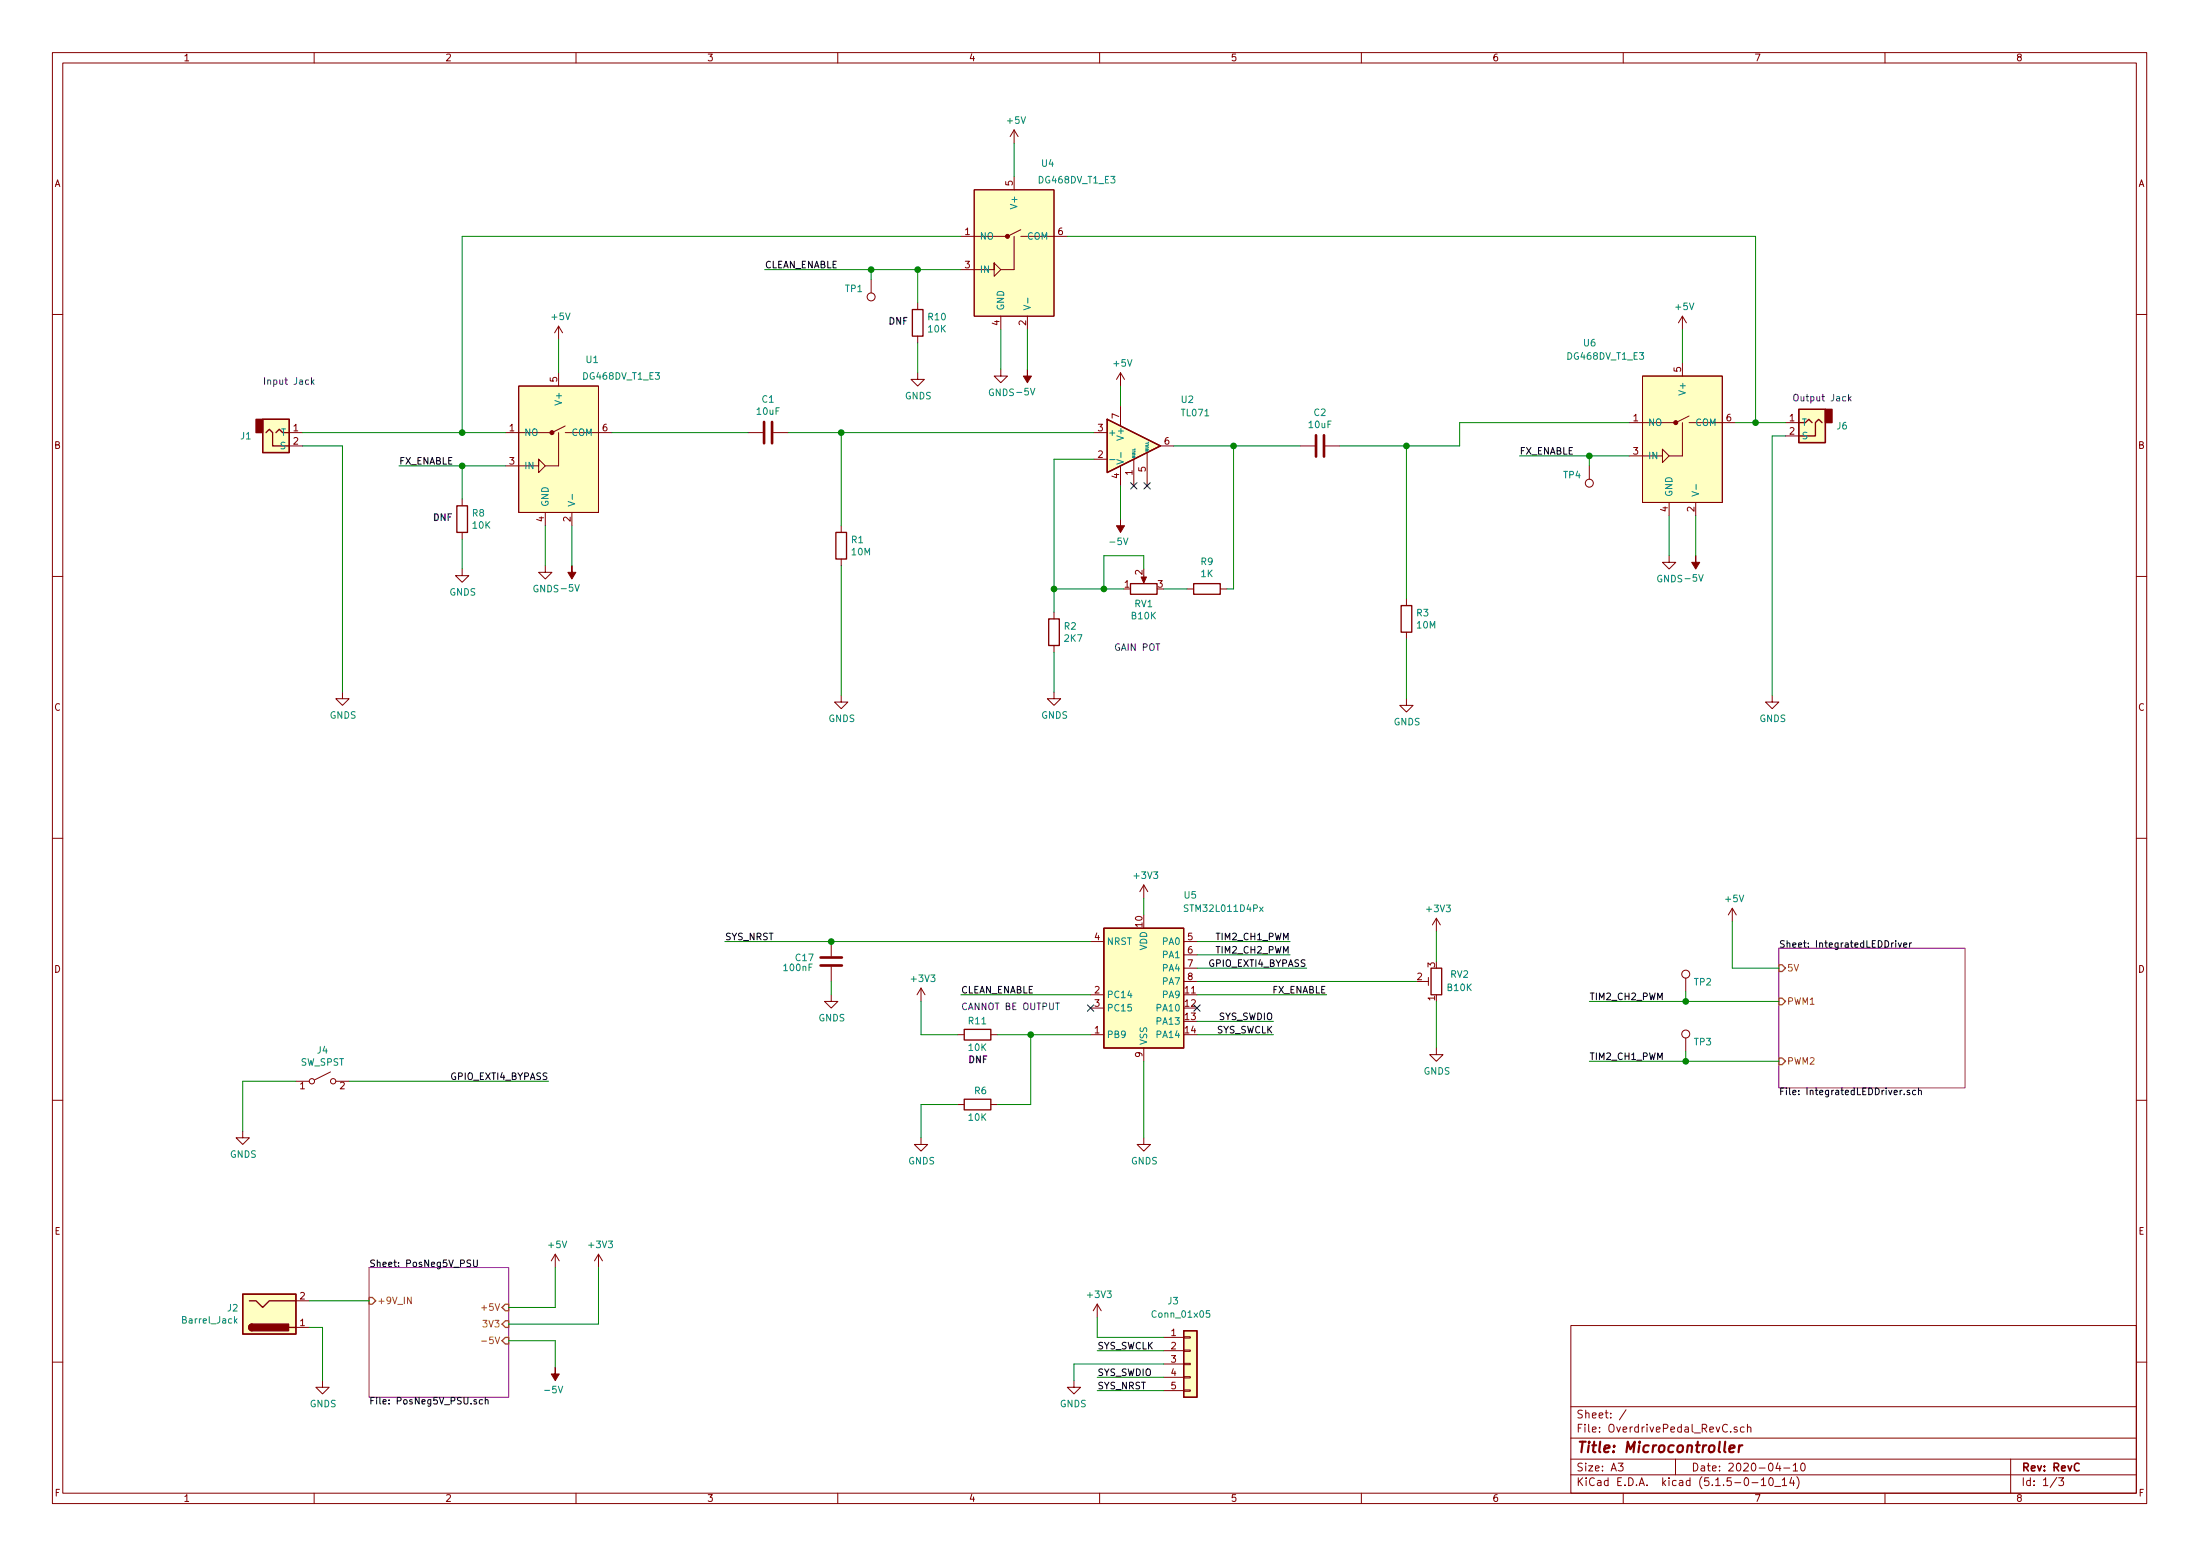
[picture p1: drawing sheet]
EESchema Schematic File Version 4
EELAYER 30 0
EELAYER END
$Descr A3 16535 11693
encoding utf-8
Sheet 1 3
Title "Microcontroller"
Date "2020-04-10"
Rev "RevC"
Comp ""
Comment1 ""
Comment2 ""
Comment3 ""
Comment4 ""
$EndDescr
Wire Wire Line
	8225 3450 7925 3450
Wire Wire Line
	9275 3350 8825 3350
Wire Wire Line
	8600 4275 8600 4175
Wire Wire Line
	8600 4175 8300 4175
$Comp
L Device:R R2
U 1 1
P 7925 4750
F 0 "R2" H 7995 4796 50  0000 L CNN
F 1 "2K7" H 7995 4705 50  0000 L CNN
F 2 "Resistor_SMD:R_0402_1005Metric" V 7855 4750 50  0001 C CNN
F 3 "~" H 7925 4750 50  0001 C CNN
	1    7925 4750
	1    0    0    -1  
$EndComp
Wire Wire Line
	7925 4600 7925 4425
Wire Wire Line
	7925 4900 7925 5200
$Comp
L power:GNDS #PWR06
U 1 1
P 7925 5200
F 0 "#PWR06" H 7925 4950 50  0001 C CNN
F 1 "GNDS" H 7930 5027 50  0000 C CNN
F 2 "" H 7925 5200 50  0001 C CNN
F 3 "" H 7925 5200 50  0001 C CNN
	1    7925 5200
	1    0    0    -1  
$EndComp
Connection ~ 9275 3350
$Comp
L Device:R R3
U 1 1
P 10575 4650
F 0 "R3" H 10645 4696 50  0000 L CNN
F 1 "10M" H 10645 4605 50  0000 L CNN
F 2 "Resistor_SMD:R_0402_1005Metric" V 10505 4650 50  0001 C CNN
F 3 "~" H 10575 4650 50  0001 C CNN
	1    10575 4650
	1    0    0    -1  
$EndComp
Wire Wire Line
	10575 4500 10575 3350
$Comp
L power:GNDS #PWR09
U 1 1
P 10575 5250
F 0 "#PWR09" H 10575 5000 50  0001 C CNN
F 1 "GNDS" H 10580 5077 50  0000 C CNN
F 2 "" H 10575 5250 50  0001 C CNN
F 3 "" H 10575 5250 50  0001 C CNN
	1    10575 5250
	1    0    0    -1  
$EndComp
Wire Wire Line
	3825 9825 4175 9825
Wire Wire Line
	4175 9825 4175 9525
$Comp
L power:+5V #PWR04
U 1 1
P 4175 9525
F 0 "#PWR04" H 4175 9375 50  0001 C CNN
F 1 "+5V" H 4190 9698 50  0000 C CNN
F 2 "" H 4175 9525 50  0001 C CNN
F 3 "" H 4175 9525 50  0001 C CNN
	1    4175 9525
	1    0    0    -1  
$EndComp
$Comp
L power:-5V #PWR05
U 1 1
P 4175 10275
F 0 "#PWR05" H 4175 10375 50  0001 C CNN
F 1 "-5V" H 4190 10448 50  0000 C CNN
F 2 "" H 4175 10275 50  0001 C CNN
F 3 "" H 4175 10275 50  0001 C CNN
	1    4175 10275
	-1   0    0    1   
$EndComp
Wire Wire Line
	3825 10075 4175 10075
Wire Wire Line
	4175 10075 4175 10275
Wire Wire Line
	2775 9775 2325 9775
Wire Wire Line
	2325 9975 2425 9975
Wire Wire Line
	2425 9975 2425 10375
$Comp
L power:GNDS #PWR02
U 1 1
P 2425 10375
F 0 "#PWR02" H 2425 10125 50  0001 C CNN
F 1 "GNDS" H 2430 10202 50  0000 C CNN
F 2 "" H 2425 10375 50  0001 C CNN
F 3 "" H 2425 10375 50  0001 C CNN
	1    2425 10375
	1    0    0    -1  
$EndComp
$Comp
L Device:R R1
U 1 1
P 6325 4100
F 0 "R1" H 6395 4146 50  0000 L CNN
F 1 "10M" H 6395 4055 50  0000 L CNN
F 2 "Resistor_SMD:R_0402_1005Metric" V 6255 4100 50  0001 C CNN
F 3 "~" H 6325 4100 50  0001 C CNN
	1    6325 4100
	1    0    0    -1  
$EndComp
Wire Wire Line
	6325 3950 6325 3250
Wire Wire Line
	6325 4250 6325 5225
$Comp
L power:GNDS #PWR03
U 1 1
P 6325 5225
F 0 "#PWR03" H 6325 4975 50  0001 C CNN
F 1 "GNDS" H 6330 5052 50  0000 C CNN
F 2 "" H 6325 5225 50  0001 C CNN
F 3 "" H 6325 5225 50  0001 C CNN
	1    6325 5225
	1    0    0    -1  
$EndComp
Text Notes 8375 4900 0    50   ~ 0
GAIN POT
Wire Wire Line
	2275 3250 3475 3250
Wire Wire Line
	13425 3275 13325 3275
Wire Wire Line
	13325 3275 13325 5225
$Comp
L power:GNDS #PWR010
U 1 1
P 13325 5225
F 0 "#PWR010" H 13325 4975 50  0001 C CNN
F 1 "GNDS" H 13330 5052 50  0000 C CNN
F 2 "" H 13325 5225 50  0001 C CNN
F 3 "" H 13325 5225 50  0001 C CNN
	1    13325 5225
	1    0    0    -1  
$EndComp
Connection ~ 10575 3350
Wire Wire Line
	10575 3350 10975 3350
Text Notes 13475 3025 0    50   ~ 0
Output Jack
Wire Wire Line
	2275 3350 2575 3350
Text Notes 1975 2900 0    50   ~ 0
Input Jack
Wire Wire Line
	9275 3350 9775 3350
$Comp
L Device:C C2
U 1 1
P 9925 3350
F 0 "C2" V 9673 3350 50  0000 C CNN
F 1 "10uF" V 9764 3350 50  0000 C CNN
F 2 "Capacitor_SMD:C_0402_1005Metric" H 9963 3200 50  0001 C CNN
F 3 "~" H 9925 3350 50  0001 C CNN
	1    9925 3350
	0    1    1    0   
$EndComp
Wire Wire Line
	10075 3350 10575 3350
$Comp
L Device:C C1
U 1 1
P 5775 3250
F 0 "C1" V 5523 3250 50  0000 C CNN
F 1 "10uF" V 5614 3250 50  0000 C CNN
F 2 "Capacitor_SMD:C_0402_1005Metric" H 5813 3100 50  0001 C CNN
F 3 "~" H 5775 3250 50  0001 C CNN
	1    5775 3250
	0    1    1    0   
$EndComp
Wire Wire Line
	5925 3250 6325 3250
$Comp
L power:GNDS #PWR0103
U 1 1
P 2575 5200
F 0 "#PWR0103" H 2575 4950 50  0001 C CNN
F 1 "GNDS" H 2580 5027 50  0000 C CNN
F 2 "" H 2575 5200 50  0001 C CNN
F 3 "" H 2575 5200 50  0001 C CNN
	1    2575 5200
	1    0    0    -1  
$EndComp
Wire Wire Line
	2575 3350 2575 5200
$Comp
L Amplifier_Operational:TL071 U2
U 1 1
P 8525 3350
F 0 "U2" H 8875 3700 50  0000 L CNN
F 1 "TL071" H 8875 3600 50  0000 L CNN
F 2 "Package_SO:SOIC-8_3.9x4.9mm_P1.27mm" H 8575 3400 50  0001 C CNN
F 3 "http://www.ti.com/lit/ds/symlink/tl071.pdf" H 8675 3500 50  0001 C CNN
	1    8525 3350
	1    0    0    -1  
$EndComp
Wire Wire Line
	6325 3250 8225 3250
Connection ~ 6325 3250
$Comp
L power:+5V #PWR0104
U 1 1
P 8425 2900
F 0 "#PWR0104" H 8425 2750 50  0001 C CNN
F 1 "+5V" H 8440 3073 50  0000 C CNN
F 2 "" H 8425 2900 50  0001 C CNN
F 3 "" H 8425 2900 50  0001 C CNN
	1    8425 2900
	1    0    0    -1  
$EndComp
$Comp
L power:-5V #PWR0105
U 1 1
P 8425 3900
F 0 "#PWR0105" H 8425 4000 50  0001 C CNN
F 1 "-5V" H 8440 4073 50  0000 C CNN
F 2 "" H 8425 3900 50  0001 C CNN
F 3 "" H 8425 3900 50  0001 C CNN
	1    8425 3900
	-1   0    0    1   
$EndComp
NoConn ~ 8525 3650
NoConn ~ 8625 3650
$Comp
L Connector:Barrel_Jack J2
U 1 1
P 2025 9875
F 0 "J2" H 1796 9833 50  0000 R CNN
F 1 "Barrel_Jack" H 1796 9924 50  0000 R CNN
F 2 "Connector_PinHeader_2.54mm:PinHeader_1x02_P2.54mm_Vertical" H 2075 9835 50  0001 C CNN
F 3 "~" H 2075 9835 50  0001 C CNN
	1    2025 9875
	1    0    0    1   
$EndComp
$Comp
L Device:R_POT RV1
U 1 1
P 8600 4425
F 0 "RV1" V 8485 4425 50  0000 C CNN
F 1 "B10K" V 8394 4425 50  0000 C CNN
F 2 "Connector_PinHeader_2.54mm:PinHeader_1x03_P2.54mm_Vertical" H 8600 4425 50  0001 C CNN
F 3 "~" H 8600 4425 50  0001 C CNN
	1    8600 4425
	0    -1   -1   0   
$EndComp
Wire Wire Line
	8300 4425 8450 4425
Wire Wire Line
	8300 4175 8300 4425
Wire Wire Line
	8300 4425 7925 4425
Connection ~ 8300 4425
Connection ~ 7925 4425
Wire Wire Line
	9275 3350 9275 4425
Wire Wire Line
	8750 4425 8925 4425
Wire Wire Line
	7925 3450 7925 4425
$Comp
L MCU_ST_STM32L0:STM32L011D4Px U5
U 1 1
P 8600 7375
F 0 "U5" H 8950 8025 50  0000 C CNN
F 1 "STM32L011D4Px" H 9200 7925 50  0000 C CNN
F 2 "Package_SO:TSSOP-14_4.4x5mm_P0.65mm" H 8300 6875 50  0001 R CNN
F 3 "http://www.st.com/st-web-ui/static/active/en/resource/technical/document/datasheet/DM00206508.pdf" H 8600 7375 50  0001 C CNN
	1    8600 7375
	1    0    0    -1  
$EndComp
$Comp
L power:GNDS #PWR026
U 1 1
P 8600 8550
F 0 "#PWR026" H 8600 8300 50  0001 C CNN
F 1 "GNDS" H 8605 8377 50  0000 C CNN
F 2 "" H 8600 8550 50  0001 C CNN
F 3 "" H 8600 8550 50  0001 C CNN
	1    8600 8550
	1    0    0    -1  
$EndComp
Wire Wire Line
	9000 7775 9575 7775
Wire Wire Line
	9000 7675 9575 7675
Text Label 9575 7775 2    50   ~ 0
SYS_SWCLK
Text Label 9575 7675 2    50   ~ 0
SYS_SWDIO
Wire Wire Line
	9000 7275 9825 7275
Text Label 9825 7275 2    50   ~ 0
GPIO_EXTI4_BYPASS
Text Label 7225 7475 0    50   ~ 0
CLEAN_ENABLE
Text Label 9975 7475 2    50   ~ 0
FX_ENABLE
$Comp
L power:+3V3 #PWR025
U 1 1
P 8600 6750
F 0 "#PWR025" H 8600 6600 50  0001 C CNN
F 1 "+3V3" H 8615 6923 50  0000 C CNN
F 2 "" H 8600 6750 50  0001 C CNN
F 3 "" H 8600 6750 50  0001 C CNN
	1    8600 6750
	1    0    0    -1  
$EndComp
Wire Wire Line
	8600 6875 8600 6750
Wire Wire Line
	3825 9950 4500 9950
Wire Wire Line
	4500 9950 4500 9525
$Comp
L power:+3V3 #PWR017
U 1 1
P 4500 9525
F 0 "#PWR017" H 4500 9375 50  0001 C CNN
F 1 "+3V3" H 4515 9698 50  0000 C CNN
F 2 "" H 4500 9525 50  0001 C CNN
F 3 "" H 4500 9525 50  0001 C CNN
	1    4500 9525
	1    0    0    -1  
$EndComp
$Comp
L DG46x:DG468DV_T1_E3 U1
U 1 1
P 4200 3350
F 0 "U1" H 4400 4000 50  0000 L CNN
F 1 "DG468DV_T1_E3" H 4375 3875 50  0000 L CNN
F 2 "Package_SO:TSOP-6_1.65x3.05mm_P0.95mm" H 4200 3400 50  0001 C CNN
F 3 "https://www.vishay.com/docs/74413/dg467.pdf" H 4200 3400 50  0001 C CNN
	1    4200 3350
	1    0    0    -1  
$EndComp
$Comp
L DG46x:DG468DV_T1_E3 U6
U 1 1
P 12650 3275
F 0 "U6" H 11900 3975 50  0000 L CNN
F 1 "DG468DV_T1_E3" H 11775 3875 50  0000 L CNN
F 2 "Package_SO:TSOP-6_1.65x3.05mm_P0.95mm" H 12650 3325 50  0001 C CNN
F 3 "https://www.vishay.com/docs/74413/dg467.pdf" H 12650 3325 50  0001 C CNN
	1    12650 3275
	1    0    0    -1  
$EndComp
Wire Wire Line
	10975 3175 12250 3175
Wire Wire Line
	10975 3175 10975 3350
Wire Wire Line
	13050 3175 13200 3175
$Comp
L DG46x:DG468DV_T1_E3 U4
U 1 1
P 7625 1875
F 0 "U4" H 7825 2525 50  0000 L CNN
F 1 "DG468DV_T1_E3" H 7800 2400 50  0000 L CNN
F 2 "Package_SO:TSOP-6_1.65x3.05mm_P0.95mm" H 7625 1925 50  0001 C CNN
F 3 "https://www.vishay.com/docs/74413/dg467.pdf" H 7625 1925 50  0001 C CNN
	1    7625 1875
	1    0    0    -1  
$EndComp
Wire Wire Line
	7225 1775 3475 1775
Wire Wire Line
	3475 1775 3475 3250
Connection ~ 3475 3250
Wire Wire Line
	3475 3250 3800 3250
Wire Wire Line
	8025 1775 13200 1775
Wire Wire Line
	13200 1775 13200 3175
Connection ~ 13200 3175
Wire Wire Line
	13200 3175 13425 3175
Wire Wire Line
	4200 2800 4200 2550
$Comp
L power:+5V #PWR013
U 1 1
P 4200 2550
F 0 "#PWR013" H 4200 2400 50  0001 C CNN
F 1 "+5V" H 4215 2723 50  0000 C CNN
F 2 "" H 4200 2550 50  0001 C CNN
F 3 "" H 4200 2550 50  0001 C CNN
	1    4200 2550
	1    0    0    -1  
$EndComp
Wire Wire Line
	7625 1325 7625 1075
$Comp
L power:+5V #PWR021
U 1 1
P 7625 1075
F 0 "#PWR021" H 7625 925 50  0001 C CNN
F 1 "+5V" H 7640 1248 50  0000 C CNN
F 2 "" H 7625 1075 50  0001 C CNN
F 3 "" H 7625 1075 50  0001 C CNN
	1    7625 1075
	1    0    0    -1  
$EndComp
Wire Wire Line
	12650 2725 12650 2475
$Comp
L power:+5V #PWR028
U 1 1
P 12650 2475
F 0 "#PWR028" H 12650 2325 50  0001 C CNN
F 1 "+5V" H 12665 2648 50  0000 C CNN
F 2 "" H 12650 2475 50  0001 C CNN
F 3 "" H 12650 2475 50  0001 C CNN
	1    12650 2475
	1    0    0    -1  
$EndComp
Wire Wire Line
	12750 3875 12750 4175
$Comp
L power:-5V #PWR029
U 1 1
P 12750 4175
F 0 "#PWR029" H 12750 4275 50  0001 C CNN
F 1 "-5V" H 12765 4348 50  0000 C CNN
F 2 "" H 12750 4175 50  0001 C CNN
F 3 "" H 12750 4175 50  0001 C CNN
	1    12750 4175
	-1   0    0    1   
$EndComp
Wire Wire Line
	4300 3950 4300 4250
$Comp
L power:-5V #PWR014
U 1 1
P 4300 4250
F 0 "#PWR014" H 4300 4350 50  0001 C CNN
F 1 "-5V" H 4315 4423 50  0000 C CNN
F 2 "" H 4300 4250 50  0001 C CNN
F 3 "" H 4300 4250 50  0001 C CNN
	1    4300 4250
	-1   0    0    1   
$EndComp
Wire Wire Line
	7725 2475 7725 2775
$Comp
L power:-5V #PWR022
U 1 1
P 7725 2775
F 0 "#PWR022" H 7725 2875 50  0001 C CNN
F 1 "-5V" H 7740 2948 50  0000 C CNN
F 2 "" H 7725 2775 50  0001 C CNN
F 3 "" H 7725 2775 50  0001 C CNN
	1    7725 2775
	-1   0    0    1   
$EndComp
Wire Wire Line
	7525 2475 7525 2775
$Comp
L power:GNDS #PWR020
U 1 1
P 7525 2775
F 0 "#PWR020" H 7525 2525 50  0001 C CNN
F 1 "GNDS" H 7530 2602 50  0000 C CNN
F 2 "" H 7525 2775 50  0001 C CNN
F 3 "" H 7525 2775 50  0001 C CNN
	1    7525 2775
	1    0    0    -1  
$EndComp
Wire Wire Line
	4100 3950 4100 4250
$Comp
L power:GNDS #PWR012
U 1 1
P 4100 4250
F 0 "#PWR012" H 4100 4000 50  0001 C CNN
F 1 "GNDS" H 4105 4077 50  0000 C CNN
F 2 "" H 4100 4250 50  0001 C CNN
F 3 "" H 4100 4250 50  0001 C CNN
	1    4100 4250
	1    0    0    -1  
$EndComp
Wire Wire Line
	12550 3875 12550 4175
$Comp
L power:GNDS #PWR027
U 1 1
P 12550 4175
F 0 "#PWR027" H 12550 3925 50  0001 C CNN
F 1 "GNDS" H 12555 4002 50  0000 C CNN
F 2 "" H 12550 4175 50  0001 C CNN
F 3 "" H 12550 4175 50  0001 C CNN
	1    12550 4175
	1    0    0    -1  
$EndComp
Wire Wire Line
	7225 2025 6900 2025
Text Label 5750 2025 0    50   ~ 0
CLEAN_ENABLE
Wire Wire Line
	3800 3500 3475 3500
Text Label 3000 3500 0    50   ~ 0
FX_ENABLE
Wire Wire Line
	12250 3425 11950 3425
Text Label 11425 3425 0    50   ~ 0
FX_ENABLE
$Comp
L Switch:SW_SPST J4
U 1 1
P 2425 8125
F 0 "J4" H 2425 8360 50  0000 C CNN
F 1 "SW_SPST" H 2425 8269 50  0000 C CNN
F 2 "Connector_PinSocket_2.54mm:PinSocket_1x02_P2.54mm_Vertical" H 2425 8125 50  0001 C CNN
F 3 "~" H 2425 8125 50  0001 C CNN
	1    2425 8125
	1    0    0    -1  
$EndComp
Wire Wire Line
	1825 8125 1825 8500
$Comp
L power:GNDS #PWR01
U 1 1
P 1825 8500
F 0 "#PWR01" H 1825 8250 50  0001 C CNN
F 1 "GNDS" H 1830 8327 50  0000 C CNN
F 2 "" H 1825 8500 50  0001 C CNN
F 3 "" H 1825 8500 50  0001 C CNN
	1    1825 8500
	1    0    0    -1  
$EndComp
Wire Wire Line
	2225 8125 1825 8125
Text Label 4125 8125 2    50   ~ 0
GPIO_EXTI4_BYPASS
$Comp
L Connector_Generic:Conn_01x05 J3
U 1 1
P 8950 10250
F 0 "J3" H 8775 10725 50  0000 L CNN
F 1 "Conn_01x05" H 8650 10625 50  0000 L CNN
F 2 "Connector_PinHeader_1.27mm:PinHeader_1x05_P1.27mm_Vertical" H 8950 10250 50  0001 C CNN
F 3 "~" H 8950 10250 50  0001 C CNN
	1    8950 10250
	1    0    0    -1  
$EndComp
Wire Wire Line
	8750 10050 8250 10050
Wire Wire Line
	8750 10150 8250 10150
Wire Wire Line
	8750 10250 8075 10250
Wire Wire Line
	8750 10350 8250 10350
Wire Wire Line
	8750 10450 8250 10450
Wire Wire Line
	8250 9900 8250 10050
$Comp
L power:+3V3 #PWR034
U 1 1
P 8250 9900
F 0 "#PWR034" H 8250 9750 50  0001 C CNN
F 1 "+3V3" H 8265 10073 50  0000 C CNN
F 2 "" H 8250 9900 50  0001 C CNN
F 3 "" H 8250 9900 50  0001 C CNN
	1    8250 9900
	1    0    0    -1  
$EndComp
Wire Wire Line
	8075 10250 8075 10375
$Comp
L power:GNDS #PWR?
U 1 1
P 8075 10375
AR Path="/5E6165F4/5F18FF3A" Ref="#PWR?"  Part="1" 
AR Path="/5F18FF3A" Ref="#PWR033"  Part="1" 
F 0 "#PWR033" H 8075 10125 50  0001 C CNN
F 1 "GNDS" H 8080 10202 50  0000 C CNN
F 2 "" H 8075 10375 50  0001 C CNN
F 3 "" H 8075 10375 50  0001 C CNN
	1    8075 10375
	-1   0    0    -1  
$EndComp
Text Label 8250 10150 0    50   ~ 0
SYS_SWCLK
Text Label 8250 10350 0    50   ~ 0
SYS_SWDIO
Text Label 8250 10450 0    50   ~ 0
SYS_NRST
Wire Wire Line
	10575 4800 10575 5250
$Sheet
S 2775 9525 1050 975 
U 5E6165F4
F0 "PosNeg5V_PSU" 50
F1 "PosNeg5V_PSU.sch" 50
F2 "+9V_IN" I L 2775 9775 50 
F3 "+5V" I R 3825 9825 50 
F4 "-5V" I R 3825 10075 50 
F5 "3V3" I R 3825 9950 50 
$EndSheet
$Comp
L audiojack2-connector_numbered:AudioJack2-Connector J1
U 1 1
P 2075 3250
F 0 "J1" H 1895 3279 50  0000 R CNN
F 1 "AudioJack2-Connector" H 1896 3324 50  0001 R CNN
F 2 "Connector_PinSocket_2.54mm:PinSocket_1x02_P2.54mm_Vertical" H 2075 3250 50  0001 C CNN
F 3 "" H 2075 3250 50  0001 C CNN
	1    2075 3250
	1    0    0    1   
$EndComp
$Comp
L audiojack2-connector_numbered:AudioJack2-Connector J6
U 1 1
P 13625 3175
F 0 "J6" H 13445 3204 50  0000 R CNN
F 1 "AudioJack2-Connector" H 13445 3249 50  0001 R CNN
F 2 "Connector_PinSocket_2.54mm:PinSocket_1x02_P2.54mm_Vertical" H 13625 3175 50  0001 C CNN
F 3 "" H 13625 3175 50  0001 C CNN
	1    13625 3175
	-1   0    0    1   
$EndComp
$Comp
L Device:R R10
U 1 1
P 6900 2425
F 0 "R10" H 6970 2471 50  0000 L CNN
F 1 "10K" H 6970 2380 50  0000 L CNN
F 2 "Resistor_SMD:R_0402_1005Metric" V 6830 2425 50  0001 C CNN
F 3 "~" H 6900 2425 50  0001 C CNN
	1    6900 2425
	1    0    0    -1  
$EndComp
Wire Wire Line
	6900 2275 6900 2025
$Comp
L power:GNDS #PWR038
U 1 1
P 6900 2800
F 0 "#PWR038" H 6900 2550 50  0001 C CNN
F 1 "GNDS" H 6905 2627 50  0000 C CNN
F 2 "" H 6900 2800 50  0001 C CNN
F 3 "" H 6900 2800 50  0001 C CNN
	1    6900 2800
	1    0    0    -1  
$EndComp
Wire Wire Line
	6900 2575 6900 2800
Connection ~ 6900 2025
Wire Wire Line
	6900 2025 6550 2025
$Comp
L Device:R R8
U 1 1
P 3475 3900
F 0 "R8" H 3545 3946 50  0000 L CNN
F 1 "10K" H 3545 3855 50  0000 L CNN
F 2 "Resistor_SMD:R_0402_1005Metric" V 3405 3900 50  0001 C CNN
F 3 "~" H 3475 3900 50  0001 C CNN
	1    3475 3900
	1    0    0    -1  
$EndComp
Wire Wire Line
	3475 3750 3475 3500
$Comp
L power:GNDS #PWR037
U 1 1
P 3475 4275
F 0 "#PWR037" H 3475 4025 50  0001 C CNN
F 1 "GNDS" H 3480 4102 50  0000 C CNN
F 2 "" H 3475 4275 50  0001 C CNN
F 3 "" H 3475 4275 50  0001 C CNN
	1    3475 4275
	1    0    0    -1  
$EndComp
Wire Wire Line
	3475 4050 3475 4275
Connection ~ 3475 3500
Wire Wire Line
	3475 3500 3000 3500
Wire Wire Line
	4600 3250 5625 3250
$Sheet
S 13375 7125 1400 1050
U 5EA2BA44
F0 "IntegratedLEDDriver" 50
F1 "IntegratedLEDDriver.sch" 50
F2 "PWM1" I L 13375 7525 50 
F3 "5V" I L 13375 7275 50 
F4 "PWM2" I L 13375 7975 50 
$EndSheet
Wire Wire Line
	13375 7525 12675 7525
Wire Wire Line
	13375 7975 12675 7975
Text Label 11950 7975 0    50   ~ 0
TIM2_CH1_PWM
Text Label 11950 7525 0    50   ~ 0
TIM2_CH2_PWM
Wire Wire Line
	13375 7275 13025 7275
Wire Wire Line
	13025 7275 13025 6925
$Comp
L power:+5V #PWR0108
U 1 1
P 13025 6925
F 0 "#PWR0108" H 13025 6775 50  0001 C CNN
F 1 "+5V" H 13040 7098 50  0000 C CNN
F 2 "" H 13025 6925 50  0001 C CNN
F 3 "" H 13025 6925 50  0001 C CNN
	1    13025 6925
	1    0    0    -1  
$EndComp
Wire Wire Line
	8425 2900 8425 3050
Wire Wire Line
	8425 3650 8425 3900
Text Notes 6675 2450 0    50   ~ 10
DNF
Text Notes 3250 3925 0    50   ~ 10
DNF
Wire Wire Line
	8600 7975 8600 8550
Text Label 9700 7075 2    50   ~ 0
TIM2_CH1_PWM
Text Label 9700 7175 2    50   ~ 0
TIM2_CH2_PWM
Wire Wire Line
	9000 7175 9700 7175
Wire Wire Line
	9000 7075 9700 7075
$Comp
L Connector:TestPoint TP?
U 1 1
P 12675 7900
AR Path="/5E6165F4/5E84562F" Ref="TP?"  Part="1" 
AR Path="/5E84562F" Ref="TP3"  Part="1" 
F 0 "TP3" H 12733 7972 50  0000 L CNN
F 1 "TestPoint" H 12733 7927 50  0001 L CNN
F 2 "TestPoint:TestPoint_Pad_1.0x1.0mm" H 12875 7900 50  0001 C CNN
F 3 "~" H 12875 7900 50  0001 C CNN
	1    12675 7900
	1    0    0    -1  
$EndComp
$Comp
L Connector:TestPoint TP?
U 1 1
P 12675 7450
AR Path="/5E6165F4/5E848751" Ref="TP?"  Part="1" 
AR Path="/5E848751" Ref="TP2"  Part="1" 
F 0 "TP2" H 12733 7522 50  0000 L CNN
F 1 "TestPoint" H 12733 7477 50  0001 L CNN
F 2 "TestPoint:TestPoint_Pad_1.0x1.0mm" H 12875 7450 50  0001 C CNN
F 3 "~" H 12875 7450 50  0001 C CNN
	1    12675 7450
	1    0    0    -1  
$EndComp
Wire Wire Line
	12675 7450 12675 7525
Connection ~ 12675 7525
Wire Wire Line
	12675 7525 11950 7525
Wire Wire Line
	12675 7900 12675 7975
Connection ~ 12675 7975
Wire Wire Line
	12675 7975 11950 7975
Wire Wire Line
	8200 7475 7225 7475
Wire Wire Line
	9000 7475 9975 7475
$Comp
L Connector:TestPoint TP?
U 1 1
P 6550 2100
AR Path="/5E6165F4/5E874744" Ref="TP?"  Part="1" 
AR Path="/5E874744" Ref="TP1"  Part="1" 
F 0 "TP1" H 6608 2172 50  0000 L CNN
F 1 "TestPoint" H 6608 2127 50  0001 L CNN
F 2 "TestPoint:TestPoint_Pad_1.0x1.0mm" H 6750 2100 50  0001 C CNN
F 3 "~" H 6750 2100 50  0001 C CNN
	1    6550 2100
	-1   0    0    1   
$EndComp
Wire Wire Line
	6550 2100 6550 2025
Connection ~ 6550 2025
Wire Wire Line
	6550 2025 5750 2025
$Comp
L Connector:TestPoint TP?
U 1 1
P 11950 3500
AR Path="/5E6165F4/5E87D864" Ref="TP?"  Part="1" 
AR Path="/5E87D864" Ref="TP4"  Part="1" 
F 0 "TP4" H 12008 3572 50  0000 L CNN
F 1 "TestPoint" H 12008 3527 50  0001 L CNN
F 2 "TestPoint:TestPoint_Pad_1.0x1.0mm" H 12150 3500 50  0001 C CNN
F 3 "~" H 12150 3500 50  0001 C CNN
	1    11950 3500
	-1   0    0    1   
$EndComp
Wire Wire Line
	11950 3500 11950 3425
Connection ~ 11950 3425
Wire Wire Line
	11950 3425 11425 3425
Wire Wire Line
	6250 7075 8200 7075
Connection ~ 6250 7075
Wire Wire Line
	6250 7475 6250 7375
$Comp
L power:GNDS #PWR0102
U 1 1
P 6250 7475
F 0 "#PWR0102" H 6250 7225 50  0001 C CNN
F 1 "GNDS" H 6255 7302 50  0000 C CNN
F 2 "" H 6250 7475 50  0001 C CNN
F 3 "" H 6250 7475 50  0001 C CNN
	1    6250 7475
	1    0    0    -1  
$EndComp
Wire Wire Line
	5450 7075 6250 7075
$Comp
L Device:C C17
U 1 1
P 6250 7225
F 0 "C17" H 6450 7200 50  0000 C CNN
F 1 "100nF" H 6500 7275 50  0000 C CNN
F 2 "Capacitor_SMD:C_0402_1005Metric" H 6288 7075 50  0001 C CNN
F 3 "~" H 6250 7225 50  0001 C CNN
	1    6250 7225
	-1   0    0    1   
$EndComp
Text Label 5450 7075 0    50   ~ 0
SYS_NRST
$Comp
L power:+3V3 #PWR024
U 1 1
P 6925 7525
F 0 "#PWR024" H 6925 7375 50  0001 C CNN
F 1 "+3V3" H 6940 7698 50  0000 C CNN
F 2 "" H 6925 7525 50  0001 C CNN
F 3 "" H 6925 7525 50  0001 C CNN
	1    6925 7525
	1    0    0    -1  
$EndComp
Wire Wire Line
	7500 7775 7750 7775
Wire Wire Line
	6925 7775 7200 7775
Wire Wire Line
	6925 7525 6925 7775
$Comp
L Device:R R11
U 1 1
P 7350 7775
F 0 "R11" V 7450 7700 50  0000 L CNN
F 1 "10K" V 7250 7700 50  0000 L CNN
F 2 "Resistor_SMD:R_0402_1005Metric" V 7280 7775 50  0001 C CNN
F 3 "~" H 7350 7775 50  0001 C CNN
	1    7350 7775
	0    -1   -1   0   
$EndComp
Text Notes 7275 8000 0    50   ~ 10
DNF
NoConn ~ 8200 7575
NoConn ~ 9000 7575
Text Notes 7225 7600 0    50   ~ 0
CANNOT BE OUTPUT
$Comp
L Device:R R6
U 1 1
P 7350 8300
F 0 "R6" V 7450 8225 50  0000 L CNN
F 1 "10K" V 7250 8225 50  0000 L CNN
F 2 "Resistor_SMD:R_0402_1005Metric" V 7280 8300 50  0001 C CNN
F 3 "~" H 7350 8300 50  0001 C CNN
	1    7350 8300
	0    -1   -1   0   
$EndComp
Wire Wire Line
	7500 8300 7750 8300
Wire Wire Line
	7750 8300 7750 7775
Connection ~ 7750 7775
Wire Wire Line
	7750 7775 8200 7775
Wire Wire Line
	7200 8300 6925 8300
Wire Wire Line
	6925 8300 6925 8550
$Comp
L power:GNDS #PWR0101
U 1 1
P 6925 8550
F 0 "#PWR0101" H 6925 8300 50  0001 C CNN
F 1 "GNDS" H 6930 8377 50  0000 C CNN
F 2 "" H 6925 8550 50  0001 C CNN
F 3 "" H 6925 8550 50  0001 C CNN
	1    6925 8550
	1    0    0    -1  
$EndComp
Wire Wire Line
	10800 7225 10800 7000
$Comp
L power:+3V3 #PWR07
U 1 1
P 10800 7000
F 0 "#PWR07" H 10800 6850 50  0001 C CNN
F 1 "+3V3" H 10815 7173 50  0000 C CNN
F 2 "" H 10800 7000 50  0001 C CNN
F 3 "" H 10800 7000 50  0001 C CNN
	1    10800 7000
	1    0    0    -1  
$EndComp
$Comp
L Device:R R9
U 1 1
P 9075 4425
F 0 "R9" V 8868 4425 50  0000 C CNN
F 1 "1K" V 8959 4425 50  0000 C CNN
F 2 "Resistor_SMD:R_0402_1005Metric" V 9005 4425 50  0001 C CNN
F 3 "~" H 9075 4425 50  0001 C CNN
	1    9075 4425
	0    1    1    0   
$EndComp
Wire Wire Line
	9225 4425 9275 4425
$Comp
L Device:R_POT_TRIM RV2
U 1 1
P 10800 7375
F 0 "RV2" H 10625 7325 50  0000 C CNN
F 1 "B10K" H 10625 7425 50  0000 C CNN
F 2 "Potentiometer_THT:Potentiometer_Vishay_T73XW_Horizontal" H 10800 7375 50  0001 C CNN
F 3 "~" H 10800 7375 50  0001 C CNN
	1    10800 7375
	-1   0    0    1   
$EndComp
Wire Wire Line
	9000 7375 10650 7375
Wire Wire Line
	10800 7525 10800 7875
$Comp
L power:GNDS #PWR0112
U 1 1
P 10800 7875
F 0 "#PWR0112" H 10800 7625 50  0001 C CNN
F 1 "GNDS" H 10805 7702 50  0000 C CNN
F 2 "" H 10800 7875 50  0001 C CNN
F 3 "" H 10800 7875 50  0001 C CNN
	1    10800 7875
	1    0    0    -1  
$EndComp
Wire Wire Line
	2625 8125 4125 8125
$EndSCHEMATC
